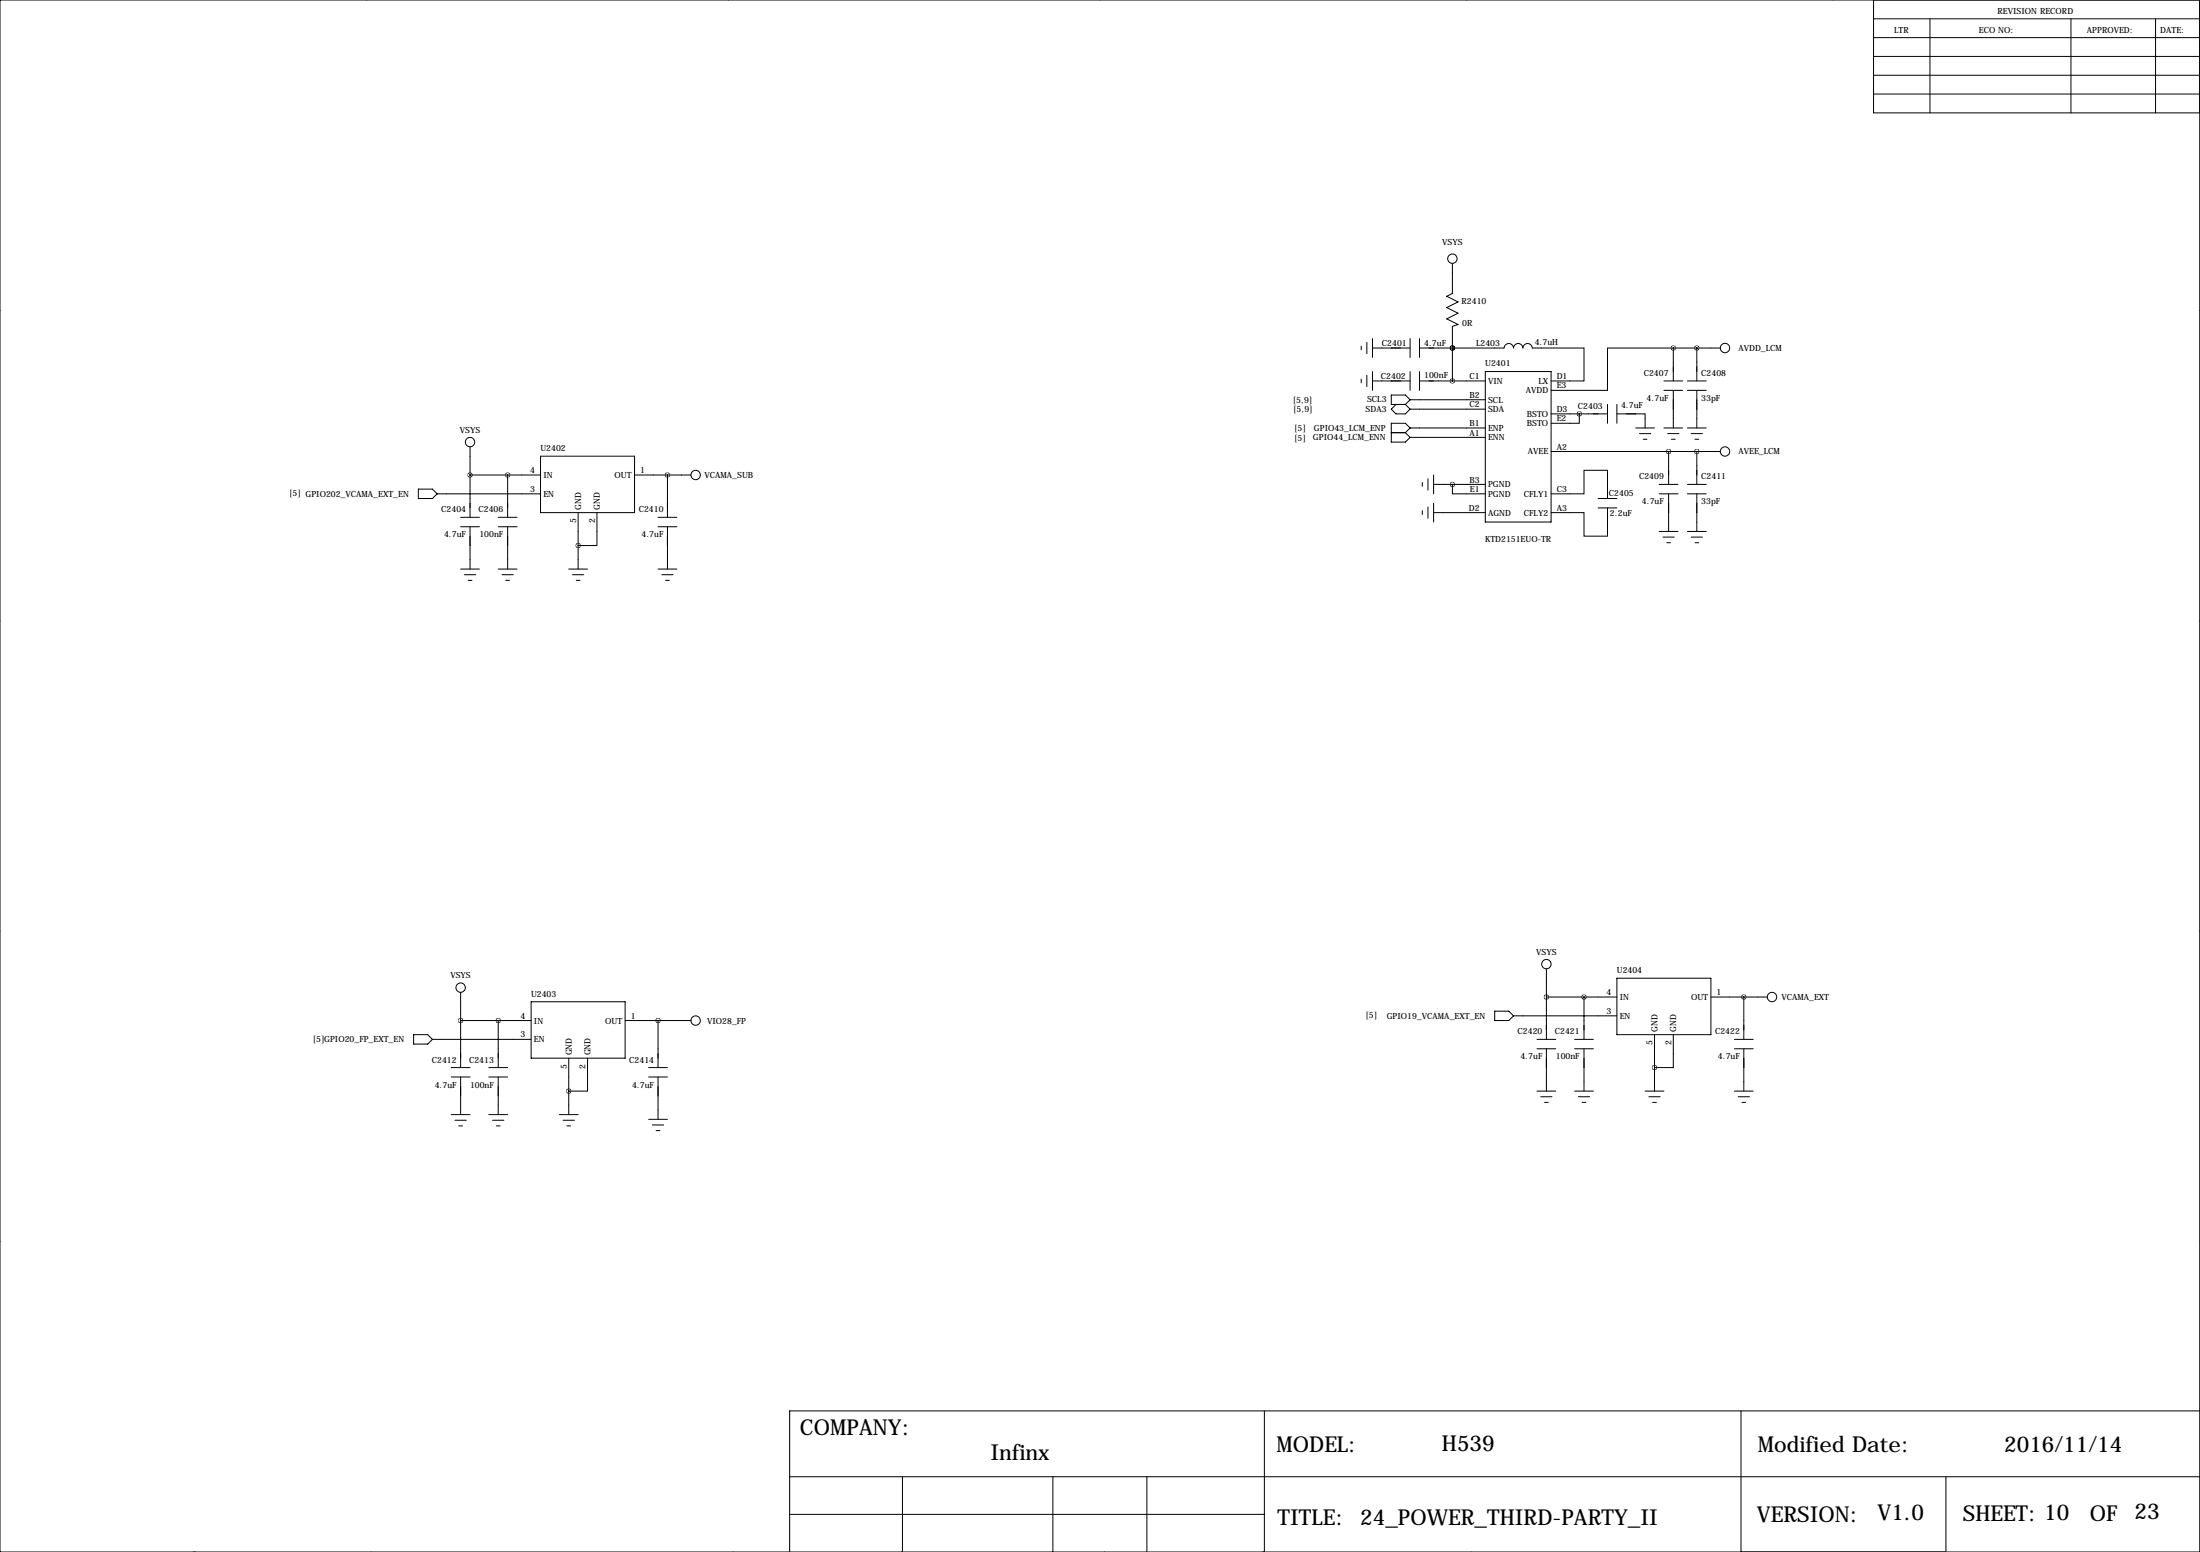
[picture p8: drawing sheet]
<svg xmlns="http://www.w3.org/2000/svg" width="594mm" height="419mm" viewBox="0 0 594 419" stroke-linecap="round" stroke-linejoin="round" font-family="sans-serif">
<g fill="none" stroke="#000" stroke-width=".27">
<path d="M99.1 0h.1M196.8 0h.1M297.2 0h.1M396.2 0h.1M495.3 0h.1M0 0h594.4v419.1h-594.4zM506.2 0v30.5h88.2M506.2 15.2h88.2M506.2 10.2h88.2M506.2 5.1h88.2M521.5 5.1v25.4M559.6 5.1v25.4"/>
<path d="M582.4 5.1v25.4M506.2 20.3h88.2M506.2 25.4h88.2M392.4 71.1v8.1l-1.5 .8 3.1 1.5-3.1 1.6 3.1 1.5-3.1 1.5 3.1 1.5-1.6 .5v14.8M-.1 83.8h.1M367.8 93.5v1M369.3 92.5v3M370.8 94h10.2M370.8 91.4v5.1M381 91.4v5.1M383.5 94h22.9a1.27 1.27 0 0 1 1.3-1.2 1.27 1.27 0 0 1 1.2 1.2 1.27 1.27 0 0 1 1.3-1.2 1.27 1.27 0 0 1 1.3 1.2 1.27 1.27 0 0 1 1.2-1.2 1.27 1.27 0 0 1 1.3 1.2h14v8.9h-8.9M383.5 91.4v5.1"/>
<path d="M392.4 94h.1M452.1 94h-17.8v11.4h-15.2M452.1 94h12.7M452.1 94v8.9M458.5 94v8.9M594.4 83.8h.1M367.8 102.4v1M369.3 101.3v3.1M370.8 102.9h10.2M370.8 100.3v5.1M375.9 116.8h3.8M377.2 109.2l-1.3 1.3 1.3 1.3h2.5l1.3-1.3"/>
<path d="M379.7 116.8l1.3 1.3M379.7 109.2l1.3 1.3M381 100.3v5.1M381 118.1h20.3M381 115.6h20.3M381 107.9h20.3M381 110.5h20.3M381 115.6l-1.3-1.3h-3.8v5.1h3.8l1.3-1.3M381 107.9l-1.3 1.3M381 107.9l-1.3-1.2h-3.8v2.5h3.8M381 115.6l-1.3 1.2M383.5 100.3v5.1"/>
<path d="M383.5 102.9h17.8M401.3 100.3h17.8v40.7h-17.8zM419.1 111.8h15.2M426.7 111.8v2.5h-7.6M434.3 109.2v5.1M436.9 111.8h7.6v3.8M436.9 109.2v5.1M442 115.6h5M443 117.1h3M444 118.6h1M449.6 102.9h5.1M449.6 105.4h5.1"/>
<path d="M449.6 115.6h5.1M450.6 117.1h3M451.6 118.6h1M452.1 105.4v10.2M455.9 102.9h5.1M455.9 105.4h5.1M455.9 115.6h5.1M456.9 117.1h3.1M458 118.6h1M458.5 105.4v10.2M113 132.1h3.8l1.3 1.2-1.3 1.3h-3.8zM118.1 133.3h27.9"/>
<path d="M124.5 139.7h5M127 120.6v19.1M127 128.3h19M134.6 139.7h5.1M137.2 128.3v11.4M146 123.2h25.4v15.2h-25.4zM156.2 138.4v15.3M161.3 138.4v8.9h-5.1M171.4 128.3h15.3M177.8 139.7h5.1M180.3 128.3v11.4M384.3 130.3v1"/>
<path d="M384.3 137.9v1M385.8 129.3v3M385.8 136.9v3.1M387.3 138.4h14M387.3 130.8h14M387.3 128.3v5M387.3 135.9v5.1M392.4 130.8v2.5h8.9M419.1 133.3h8.9v-6.3h6.3v7.6M419.1 121.9h45.7M431.8 134.6h5.1M431.8 137.2h5.1"/>
<path d="M434.3 137.2v7.6h-6.3v-6.4h-8.9M448.3 133.3h5.1M448.3 130.8h5.1M450.8 121.9v8.9M450.8 133.3v10.2M455.9 133.3h5.1M455.9 130.8h5.1M458.5 121.9v8.9M458.5 133.3v10.2M124.5 142.2h5M124.5 153.7h5M125.5 155.2h3"/>
<path d="M126.5 156.7h1M127 142.2v11.5M134.6 142.2h5.1M134.6 153.7h5.1M135.6 155.2h3.1M136.7 156.7h1M137.2 142.2v11.5M153.7 153.7h5M154.7 155.2h3M155.7 156.7h1M177.8 142.2h5.1M177.8 153.7h5.1"/>
<path d="M178.8 155.2h3.1M179.8 156.7h1M180.3 142.2v11.5M448.3 143.5h5.1M449.3 145h3.1M450.3 146.6h1.1M455.9 143.5h5.1M456.9 145h3.1M458 146.6h1M-.1 167.6h.1M594.4 167.6h.1M-.1 251.5h.1"/>
<path d="M594.4 251.5h.1M111.8 279.4h3.8l1.2 1.3-1.2 1.2h-3.8zM124.5 268v20.3M124.5 275.6h19M134.6 275.6v12.7M143.5 270.5h25.4v15.3h-25.4zM168.9 275.6h17.8M177.8 275.6v12.7M403.9 273h3.8l1.2 1.3-1.2 1.3h-3.8zM408.9 274.3h28M417.8 261.6v19.1M417.8 269.2h19.1"/>
<path d="M428 269.2v11.5M436.9 264.2h25.4v15.2h-25.4zM447 279.4v15.2M452.1 279.4v8.9h-5.1M462.3 269.2h15.2M471.2 269.2v11.5M116.8 280.7h26.7M121.9 288.3h5.1M121.9 290.8h5.1M124.5 290.8v10.2M132.1 288.3h5.1M132.1 290.8h5.1"/>
<path d="M134.6 290.8v10.2M153.7 285.8v15.2M158.7 285.8v8.8h-5M175.3 288.3h5M175.3 290.8h5M177.8 290.8v11.5M415.3 280.7h5.1M415.3 283.2h5.1M415.3 294.6h5.1M416.3 296.2h3.1M417.3 297.7h1M417.8 283.2v11.4"/>
<path d="M425.4 280.7h5.1M425.4 283.2h5.1M425.4 294.6h5.1M426.5 296.2h3M427.5 297.7h1M428 283.2v11.4M444.5 294.6h5.1M445.5 296.2h3.1M446.5 297.7h1M468.6 280.7h5.1M468.6 283.2h5.1M468.6 294.6h5.1"/>
<path d="M469.6 296.2h3.1M470.7 297.7h1M471.2 283.2v11.4M121.9 301h5.1M122.9 302.5h3.1M124 304h1M132.1 301h5.1M133.1 302.5h3M134.1 304h1M151.1 301h5.1M152.1 302.5h3.1M153.2 304h1"/>
<path d="M175.3 302.3h5M176.3 303.8h3M177.3 305.3h1M-.1 335.3h.1M594.4 335.3h.1M213.4 398.8h381M243.8 398.8v20.3M284.5 398.8v20.3M309.9 398.8v20.3M341.6 381v38.1M470.4 381v38.1M525.8 398.8v20.3"/>
<path d="M594.4 381h-381v38.1M100.3 419.1h.1M198.1 419.1h.1M213.4 408.9h128.2M298.4 419.1h.1M397.5 419.1h.1M496.6 419.1h.1"/>
<circle cx="392.4" cy="69.8" r="1.27"/>
<circle cx="466.1" cy="94" r="1.27"/>
<circle cx="127" cy="119.4" r="1.27"/>
<circle cx="188" cy="128.3" r="1.27"/>
<circle cx="466.1" cy="121.9" r="1.27"/>
<circle cx="124.5" cy="266.7" r="1.27"/>
<circle cx="188" cy="275.6" r="1.27"/>
<circle cx="417.8" cy="260.3" r="1.27"/>
<circle cx="478.8" cy="269.2" r="1.27"/>
</g>
<path d="M180.3 128.3a.05 .05 0 0 0 .1 0 .05 .05 0 0 0-.1 0zM137.1 128.3a.05 .05 0 0 0 .1 0 .05 .05 0 0 0-.1 0zM156.2 147.3a.05 .05 0 0 0 .1 0 .05 .05 0 0 0-.1 0zM124.4 275.6a.05 .05 0 0 0 .1 0 .05 .05 0 0 0-.1 0zM134.6 275.6a.05 .05 0 0 0 .1 0 .05 .05 0 0 0-.1 0zM153.6 294.6a.05 .05 0 0 0 .1 0 .05 .05 0 0 0-.1 0zM392.4 94a.05 .05 0 0 0 .1 0 .05 .05 0 0 0-.1 0zM392.4 102.9a.05 .05 0 0 0 .1 0 .05 .05 0 0 0-.1 0zM392.4 130.8a.05 .05 0 0 0 .1 0 .05 .05 0 0 0-.1 0zM426.7 111.8a.05 .05 0 0 0 .1 0 .05 .05 0 0 0-.1 0zM452.1 94a.05 .05 0 0 0 .1 0 .05 .05 0 0 0-.1 0zM458.4 94a.05 .05 0 0 0 .1 0 .05 .05 0 0 0-.1 0zM450.8 121.9a.05 .05 0 0 0 .1 0 .05 .05 0 0 0-.1 0zM458.4 121.9a.05 .05 0 0 0 .1 0 .05 .05 0 0 0-.1 0zM417.8 269.2a.05 .05 0 0 0 .1 0 .05 .05 0 0 0-.1 0zM471.1 269.2a.05 .05 0 0 0 .1 0 .05 .05 0 0 0-.1 0zM427.9 269.2a.05 .05 0 0 0 .1 0 .05 .05 0 0 0-.1 0zM447 288.3a.05 .05 0 0 0 .1 0 .05 .05 0 0 0-.1 0zM392.4 94a.05 .05 0 0 0 .1 0 .05 .05 0 0 0-.1 0z" fill="#000" stroke="#000" stroke-width="1.3"/>
<g font-size="5.9">
<text x="216.2" y="387.6">COMPANY:</text>
<text x="267.6" y="394.3">Infinx</text>
<text x="344.9" y="392.2">MODEL:</text>
<text x="389.6" y="391.7">H539</text>
<text x="475" y="392.2">Modified Date:</text>
<text x="541.5" y="392.2">2016/11/14</text>
<text x="345.2" y="411.7">TITLE:</text>
<text x="367.5" y="411.7">24_POWER_THIRD-PARTY_II</text>
<text x="474.7" y="411">VERSION:</text>
<text x="507.3" y="410.5">V1.0</text>
<text x="530.4" y="410.7">SHEET: 10</text>
<text x="564.7" y="410.7">OF</text>
<text x="576.7" y="410.3">23</text>
</g>
<g font-size="2.3">
<text x="539.8" y="3.8">REVISION RECORD</text>
<text x="511.8" y="8.9">LTR</text>
<text x="534.7" y="8.9">ECO NO:</text>
<text x="563.9" y="8.9">APPROVED:</text>
<text x="583.7" y="8.9">DATE:</text>
<text x="389.7" y="66">VSYS</text>
<text x="394.9" y="82">R2410</text>
<text x="395.1" y="88">0R</text>
<text x="373.4" y="93.5">C2401</text>
<text x="384.8" y="93.3">4.7uF</text>
<text x="398.9" y="93.5">L2403</text>
<text x="414.7" y="93.1">4.7uH</text>
<text x="469.7" y="94.8">AVDD_LCM</text>
<text x="401.3" y="99">U2401</text>
<text x="444.1" y="101.5">C2407</text>
<text x="459.7" y="101.5">C2408</text>
<text x="373.1" y="102.4">C2402</text>
<text x="384.8" y="102.2">100nF</text>
<text x="397" y="107.4">B2</text>
<text x="397" y="102.4">C1</text>
<text x="402.1" y="103.7">VIN</text>
<text x="412.3" y="106.2">AVDD</text>
<text x="415.7" y="103.7">LX</text>
<text x="420.6" y="102.4">D1</text>
<text x="420.6" y="104.9">E3</text>
<text x="349.3" y="108.8">[5,9]</text>
<text x="349.4" y="111.3">[5,9]</text>
<text x="369" y="111.2">SDA3</text>
<text x="369.4" y="108.7">SCL3</text>
<text x="397" y="110">C2</text>
<text x="402.1" y="108.8">SCL</text>
<text x="402.1" y="111.3">SDA</text>
<text x="412.5" y="112.6">BSTO</text>
<text x="420.6" y="111.3">D3</text>
<text x="420.6" y="113.8">E2</text>
<text x="426.4" y="110.4">C2403</text>
<text x="438" y="110.1">4.7uF</text>
<text x="444.9" y="108.3">4.7uF</text>
<text x="459.7" y="108.3">33pF</text>
<text x="124.2" y="116.8">VSYS</text>
<text x="349.7" y="116.4">[5]</text>
<text x="349.7" y="119">[5]</text>
<text x="354.8" y="118.9">GPIO44_LCM_ENN</text>
<text x="355" y="116.4">GPIO43_LCM_ENP</text>
<text x="397" y="117.6">A1</text>
<text x="397" y="115.1">B1</text>
<text x="402.1" y="118.9">ENN</text>
<text x="402.1" y="116.4">ENP</text>
<text x="412.5" y="115.1">BSTO</text>
<text x="146" y="121.8">U2402</text>
<text x="412.8" y="122.7">AVEE</text>
<text x="420.6" y="121.4">A2</text>
<text x="469.7" y="122.6">AVEE_LCM</text>
<text x="143.2" y="127.8">4</text>
<text x="146.8" y="129.1">IN</text>
<text x="166.1" y="129.1">OUT</text>
<text x="173" y="127.8">1</text>
<text x="190.4" y="129">VCAMA_SUB</text>
<text x="397" y="130.3">B3</text>
<text x="402.1" y="131.6">PGND</text>
<text x="442.9" y="129.4">C2409</text>
<text x="459.7" y="129.4">C2411</text>
<text x="78.1" y="134">[5] GPIO202_VCAMA_EXT_EN</text>
<text x="143.2" y="132.8">3</text>
<text x="146.8" y="134.2">EN</text>
<text x="157" y="137.7" transform="rotate(-90 157 137.7)">GND</text>
<text x="162.1" y="137.7" transform="rotate(-90 162.1 137.7)">GND</text>
<text x="396.9" y="137.9">D2</text>
<text x="397.2" y="132.8">E1</text>
<text x="402.1" y="134.2">PGND</text>
<text x="411.7" y="134.2">CFLY1</text>
<text x="420.6" y="137.9">A3</text>
<text x="420.6" y="132.8">C3</text>
<text x="434.7" y="133.9">C2405</text>
<text x="443.6" y="136.2">4.7uF</text>
<text x="459.7" y="136.2">33pF</text>
<text x="119.2" y="138.3">C2404</text>
<text x="129.3" y="138.3">C2406</text>
<text x="155.7" y="141.3" transform="rotate(-90 155.7 141.3)">5</text>
<text x="160.8" y="141.3" transform="rotate(-90 160.8 141.3)">2</text>
<text x="172.6" y="138.3">C2410</text>
<text x="402.1" y="139.2">AGND</text>
<text x="411.7" y="139.2">CFLY2</text>
<text x="435" y="139.3">2.2uF</text>
<text x="120" y="145.1">4.7uF</text>
<text x="129.5" y="145.1">100nF</text>
<text x="173.3" y="145.1">4.7uF</text>
<text x="401.2" y="146.4">KTD2151EUO-TR</text>
<text x="415.1" y="257.8">VSYS</text>
<text x="436.9" y="262.8">U2404</text>
<text x="121.7" y="264.2">VSYS</text>
<text x="143.5" y="269.1">U2403</text>
<text x="434" y="268.7">4</text>
<text x="463.8" y="268.7">1</text>
<text x="481.3" y="270">VCAMA_EXT</text>
<text x="140.7" y="275.1">4</text>
<text x="170.4" y="275.1">1</text>
<text x="368.9" y="275">[5]</text>
<text x="374.7" y="275.1">GPIO19_VCAMA_EXT_EN</text>
<text x="434" y="273.8">3</text>
<text x="437.6" y="275.1">EN</text>
<text x="437.6" y="270">IN</text>
<text x="456.9" y="270">OUT</text>
<text x="84.5" y="281.4">[5]GPIO20_FP_EXT_EN</text>
<text x="140.7" y="280.2">3</text>
<text x="144.3" y="281.5">EN</text>
<text x="144.3" y="276.4">IN</text>
<text x="163.5" y="276.4">OUT</text>
<text x="191.1" y="276.4">VIO28_FP</text>
<text x="410.1" y="279.3">C2420</text>
<text x="420.1" y="279.3">C2421</text>
<text x="447.8" y="278.6" transform="rotate(-90 447.8 278.6)">GND</text>
<text x="452.9" y="278.6" transform="rotate(-90 452.9 278.6)">GND</text>
<text x="463.4" y="279.3">C2422</text>
<text x="116.7" y="286.9">C2412</text>
<text x="126.7" y="286.9">C2413</text>
<text x="154.5" y="285" transform="rotate(-90 154.5 285)">GND</text>
<text x="159.6" y="285" transform="rotate(-90 159.6 285)">GND</text>
<text x="170" y="286.9">C2414</text>
<text x="410.8" y="286.1">4.7uF</text>
<text x="420.4" y="286.1">100nF</text>
<text x="446.5" y="282.2" transform="rotate(-90 446.5 282.2)">5</text>
<text x="451.6" y="282.2" transform="rotate(-90 451.6 282.2)">2</text>
<text x="464.2" y="286.1">4.7uF</text>
<text x="117.4" y="293.7">4.7uF</text>
<text x="127" y="293.7">100nF</text>
<text x="153.2" y="288.6" transform="rotate(-90 153.2 288.6)">5</text>
<text x="158.2" y="288.6" transform="rotate(-90 158.2 288.6)">2</text>
<text x="170.8" y="293.7">4.7uF</text>
</g>
</svg>
